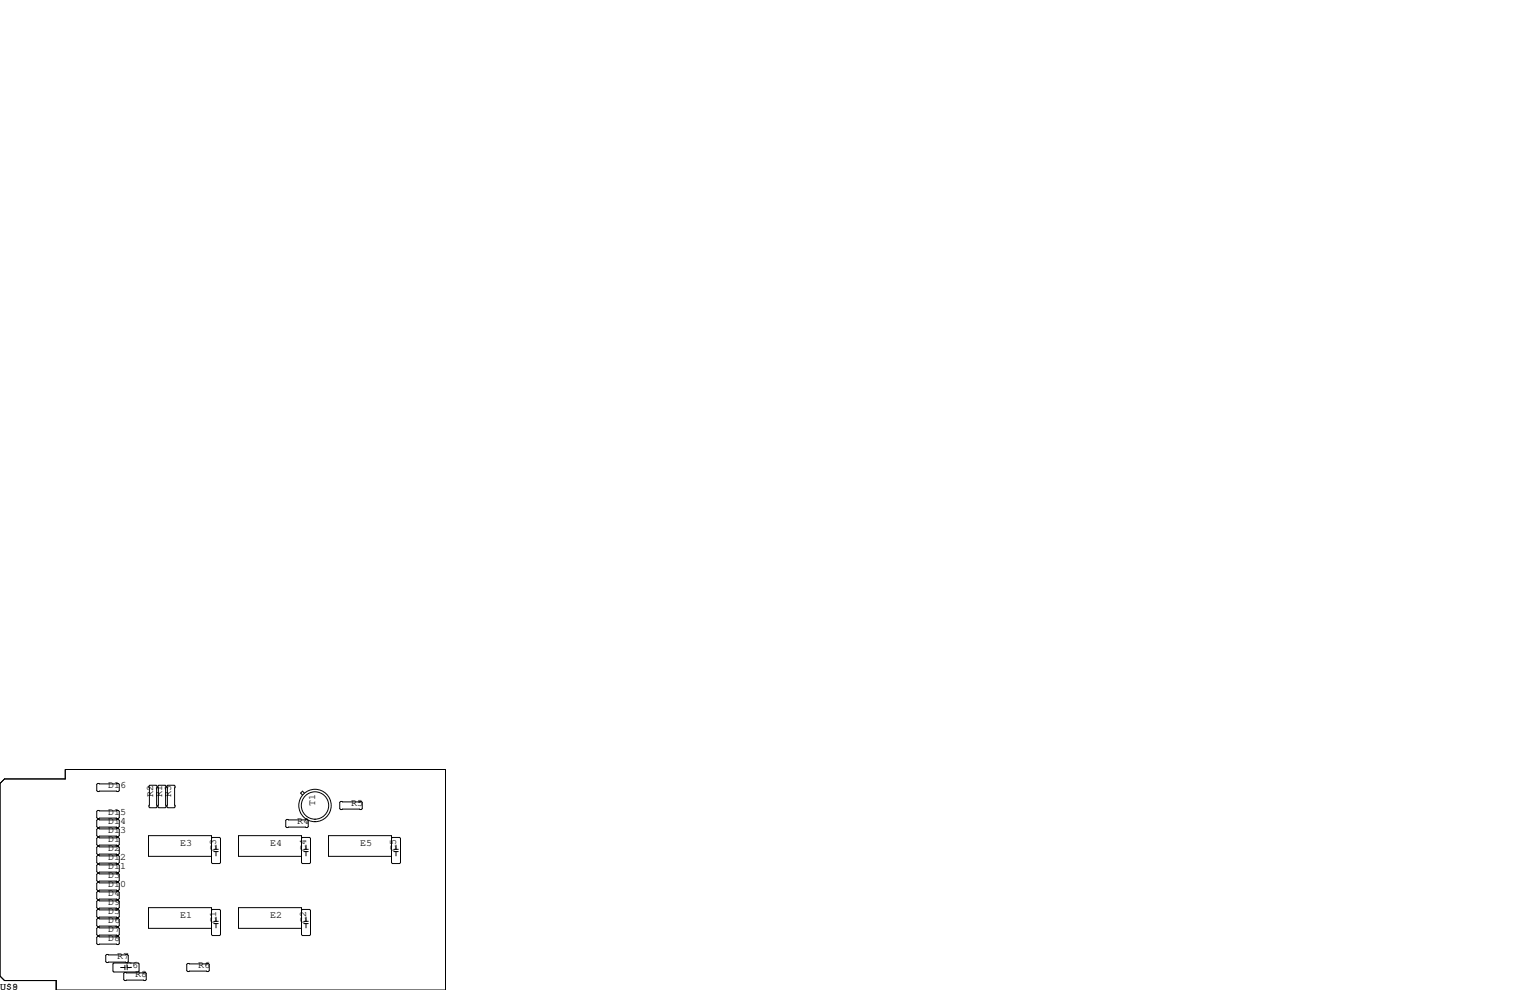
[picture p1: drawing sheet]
<svg xmlns="http://www.w3.org/2000/svg" width="432mm" height="279mm" viewBox="0 0 432 279" stroke-linecap="round" stroke-linejoin="round" font-family="sans-serif">
<g fill="none" stroke="#000" stroke-width=".28">
<path d="M0 221.1l1.3-1.3h17.1v-2.6h107.3v62.2h-109.8v-2.7h-14.6l-1.3-1.2zM27.6 236.3h5.8l.3 .3v1.8l-.3 .2h-5.8l-.3-.2v-1.8zM27.6 221.1h5.8l.3 .3v1.7l-.3 .3h-5.8l-.3-.3v-1.7zM27.6 228.7h5.8l.3 .3v1.8l-.3 .2h-5.8l-.3-.2v-1.8zM27.6 231.3h5.8l.3 .2v1.8l-.3 .3h-5.8l-.3-.3v-1.8zM27.6 233.8h5.8l.3 .3v1.7l-.3 .3h-5.8l-.3-.3v-1.7zM27.6 238.9h5.8l.3 .2v1.8l-.3 .3h-5.8l-.3-.3v-1.8zM42 221.9l.3-.3h1.8l.2 .3v5.8l-.2 .3h-1.8l-.3-.3zM44.6 221.9l.2-.3h1.8l.3 .3v5.8l-.3 .3h-1.8l-.2-.3zM47.1 221.9l.3-.3h1.7l.3 .3v5.8l-.3 .3h-1.7l-.3-.3zM59.7 236.6l.2-.3h2.1l.2 .3v6.9l-.2 .2h-2.1l-.2-.2v-7.7h-17.8v5.9h17.8M60.3 239.7h1.3"/>
<path d="M61 238.5v1.2M80.9 231.3h5.8l.3 .2v1.8l-.3 .3h-5.8l-.3-.3v-1.8zM85.1 236.6l.2-.3h2.1l.2 .3v6.9l-.2 .2h-2.1l-.2-.2v-7.7h-17.8v5.9h17.8M85.7 239.7h1.3M85.9 223.8l-.5-.5-.6 .5 .6 .6M86.4 238.5v1.2M96.1 226.2h5.9l.2 .2v1.8l-.2 .3h-5.9l-.2-.3v-1.8zM110.5 236.6l.2-.3h2.1l.2 .3v6.9l-.2 .2h-2.1l-.2-.2v-7.7h-17.8v5.9h17.8M111.1 239.7h1.3M111.8 238.5v1.2M27.6 256.7h5.8l.3 .2v1.8l-.3 .3h-5.8l-.3-.3v-1.8zM27.6 241.4h5.8l.3 .3v1.8l-.3 .2h-5.8l-.3-.2v-1.8z"/>
<path d="M27.6 244h5.8l.3 .2v1.8l-.3 .3h-5.8l-.3-.3v-1.8zM27.6 246.5h5.8l.3 .3v1.7l-.3 .3h-5.8l-.3-.3v-1.7zM27.6 249h5.8l.3 .3v1.8l-.3 .2h-5.8l-.3-.2v-1.8zM27.6 251.6h5.8l.3 .2v1.8l-.3 .3h-5.8l-.3-.3v-1.8zM27.6 254.1h5.8l.3 .3v1.8l-.3 .2h-5.8l-.3-.2v-1.8zM27.6 259.2h5.8l.3 .3v1.7l-.3 .3h-5.8l-.3-.3v-1.7zM59.7 256.9l.2-.2h2.1l.2 .2v6.9l-.2 .2h-2.1l-.2-.2v-7.6h-17.8v5.8h17.8M60.3 240.3h1.3M61 240.3v1.3M61 258.8v1.2M85.1 256.9l.2-.2h2.1l.2 .2v6.9l-.2 .2h-2.1l-.2-.2v-7.6h-17.8v5.8h17.8M85.7 240.3h1.3"/>
<path d="M86.4 240.3v1.3M86.4 258.8v1.2M111.1 240.3h1.3M111.8 240.3v1.3M27.6 261.7h5.8l.3 .3v1.8l-.3 .2h-5.8l-.3-.2v-1.8zM27.6 264.3h5.8l.3 .2v1.8l-.3 .3h-5.8l-.3-.3v-1.8zM30.1 269.4h5.8l.3 .2v1.8l-.3 .3h-5.8l-.3-.3v-1.8zM31.9 272l.2-.2h6.9l.2 .2v2.1l-.2 .2h-6.9l-.2-.2zM34 273h1.3M35.2 274.4h5.8l.3 .3v1.8l-.3 .2h-5.8l-.3-.2v-1.8zM35.3 272.4v1.3M35.9 273h1.2"/>
<path d="M35.9 272.4v1.3M52.7 272.2l.3-.3h5.8l.3 .3v1.7l-.3 .3h-5.8l-.3-.3zM60.3 260.7h1.3M60.3 260h1.3M61 260.7v1.2M85.7 260.7h1.3M85.7 260h1.3M86.4 260.7v1.2"/>
<circle cx="88.9" cy="227.3" r="4.6"/>
<circle cx="88.9" cy="227.3" r="3.9"/>
</g>
<g font-size="2.8">
<text x="30.5" y="222.2">D16</text>
<text x="43.2" y="224.8" transform="rotate(-90 43.2 224.8)">R2</text>
<text x="45.7" y="224.8" transform="rotate(-90 45.7 224.8)">R1</text>
<text x="48.3" y="224.8" transform="rotate(-90 48.3 224.8)">R3</text>
<text x="88.9" y="227.3" transform="rotate(-90 88.9 227.3)">T1</text>
<text x="99.1" y="227.3">R5</text>
<text x="30.5" y="232.4">D14</text>
<text x="30.5" y="229.9">D15</text>
<text x="83.8" y="232.4">R4</text>
<text x="30.5" y="237.5">D1</text>
<text x="30.5" y="234.9">D13</text>
<text x="50.8" y="238.8">E3</text>
<text x="76.2" y="238.8">E4</text>
<text x="101.6" y="238.8">E5</text>
<text x="30.5" y="240">D2</text>
<text x="30.5" y="245.1">D11</text>
<text x="30.5" y="242.6">D12</text>
<text x="61" y="240" transform="rotate(-90 61 240)">C3</text>
<text x="86.4" y="240" transform="rotate(-90 86.4 240)">C4</text>
<text x="111.8" y="240" transform="rotate(-90 111.8 240)">C5</text>
<text x="30.5" y="247.6">D3</text>
<text x="30.5" y="250.2">D10</text>
<text x="30.5" y="252.7">D4</text>
<text x="30.5" y="257.8">D5</text>
<text x="30.5" y="255.3">D9</text>
<text x="30.5" y="260.3">D6</text>
<text x="30.5" y="262.9">D7</text>
<text x="50.8" y="259.1">E1</text>
<text x="61" y="260.3" transform="rotate(-90 61 260.3)">C1</text>
<text x="76.2" y="259.1">E2</text>
<text x="86.4" y="260.3" transform="rotate(-90 86.4 260.3)">C2</text>
<text x="30.5" y="265.4">D8</text>
<text x="33" y="270.5">R7</text>
<text x="35.6" y="273">C6</text>
<text x="38.1" y="275.6">R8</text>
<text x="55.9" y="273">R6</text>
<text x="0" y="279.4">U$8</text>
<text x="3.4" y="279.4">9</text>
</g>
</svg>
